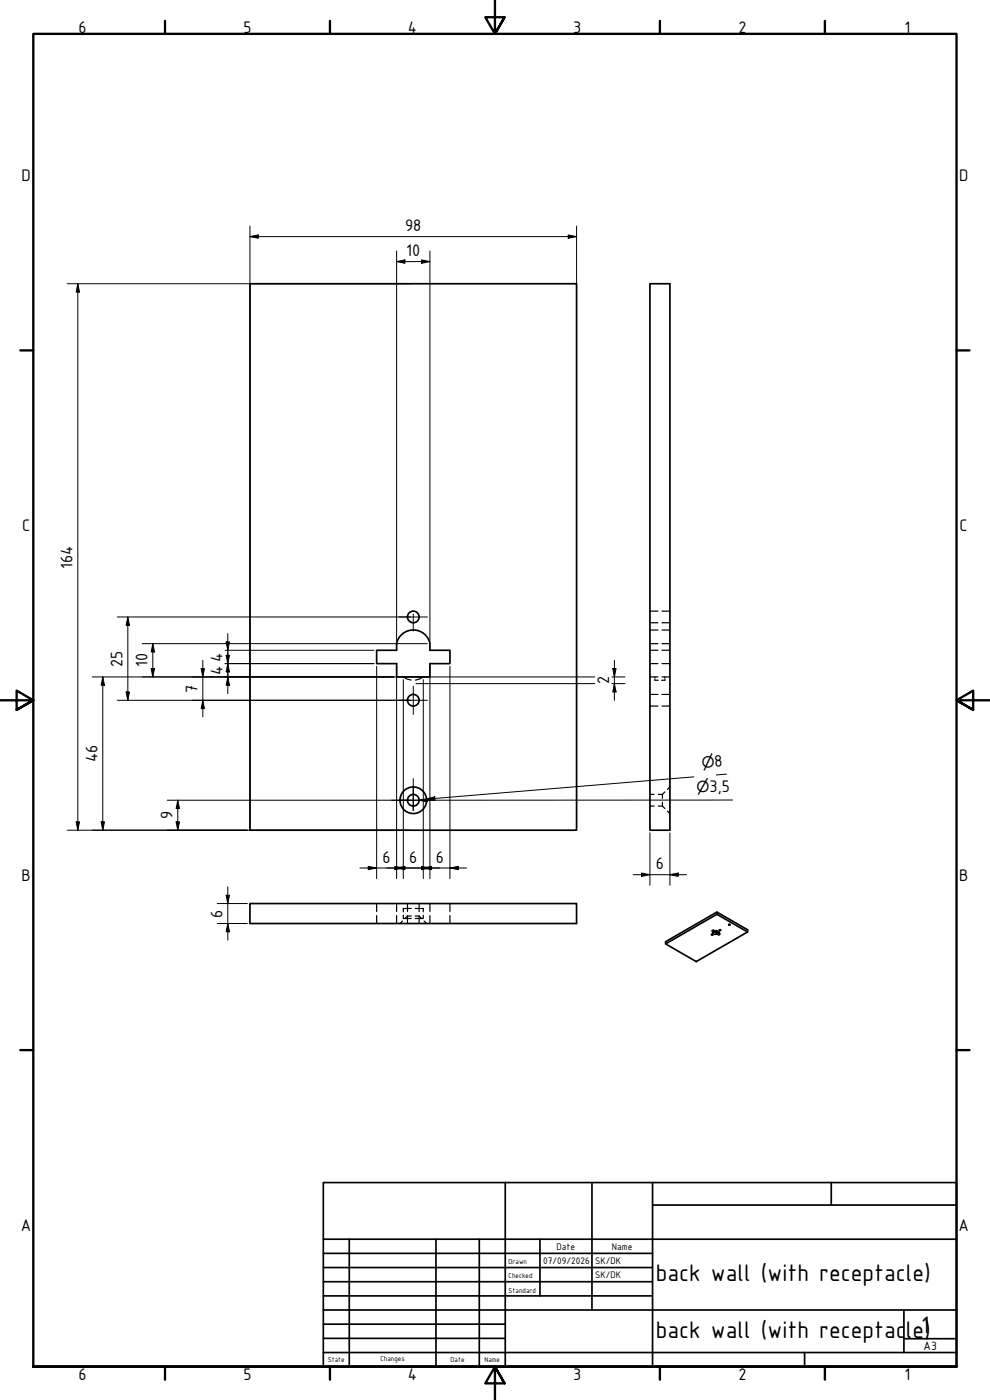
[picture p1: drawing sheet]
<svg xmlns="http://www.w3.org/2000/svg" width="297mm" height="420mm" viewBox="0 0 297 420" stroke-linecap="round" stroke-linejoin="round" font-family="sans-serif">
<!-- layer: Hidden (ISO) -->
<g fill="none" stroke="#000" stroke-width=".36">
<path d="M195 199.2h2.4M195 195.2h2.4M195 193.2h2.4M195 189.1h2.4M195 183.4h2.4M195 186.9h2.4M198.6 199.2h2.4M198.6 195.2h2.4M198.6 193.2h2.4M198.6 189.1h2.4M198.6 183.4h2.4M198.6 186.9h2.4"/>
<path d="M121 203.2l1.1 .6 1.3 .3M127 203.2l-1.1 .6-1.2 .3M195 203.2h2.4M195 208.4h2.4M195 211.9h2.4M196.5 203.2v.3M196.5 203.8v.4h1M198.6 203.2h2.4M198.6 208.4h2.4M198.6 211.9h2.4M199.5 203.2v.3M199.5 203.8v.4h-1"/>
<path d="M195 238.4h1.3M197.5 238.4h1.3M199.5 237.7l-.7 .7v1.2M201 236.2l-.7 .7M195 241.9h1.3M197.5 241.9h1.3M198.8 240.7v1.2M198.8 241.9l.7 .8M200.3 243.4l.7 .8M113 271.2v2.4M113 274.8v2.4M119 271.2v2.4"/>
<path d="M119 274.8v2.4M120.8 276.4l-.8 .8M121 274.7v1h2.4M122.3 271.2v2.4M122.3 274.8v2.4M123.4 272.6h-2.4v1.1M123.4 274.9h-1.1l-.8 .8M124.6 274.9h1.2l.7 .8M124.6 272.6h2.4v1.1M125.8 271.2v2.4M125.8 274.8v2.4M127 274.7v1h-2.4"/>
<path d="M127.3 276.4l.7 .8M129 271.2v2.4M129 274.8v2.4M135 271.2v2.4M135 274.8v2.4"/>
</g>
<!-- layer: Visible (ISO) -->
<g fill="none" stroke="#000" stroke-width=".51">
<path d="M75 85.2h98v164h-98zM195 85.2h6v164h-6zM113 195.2h6a5.1 5.1 0 0 1 5-6.1 5.1 5.1 0 0 1 5 6.1h6v4h-6v4h-10v-4h-6zM75 271.2h98v6h-98zM214.2 279.3v.4l-.6-.3 .4-.3 .5 .4 .4-.2 1 .5-.4 .2M214.9 279.7h-.1a.5 .5 0 0 0-.6 0 .5 .5 0 0 0-.2 .5l.9 .2M214.9 279.7v.7M215.1 279.6l-.2 .1M215.1 273.7v.7M215.5 279.8l-.4-.2v.6M215.5 279.6v.4l.5 .4-.3 .2M224.3 279.7v-.7l-9.2-5.3-15.4 8.9v.7"/>
<path d="M199.7 283.3l15.4-8.9 9.2 5.3-15.4 8.9zM215.1 280.2l-.2 .2M215.7 280.1v.5l-.6-.4"/>
<circle cx="124" cy="185.2" r="1.75"/>
<circle cx="124" cy="210.2" r="1.75"/>
<circle cx="124" cy="240.2" r="1.75"/>
<circle cx="124" cy="240.2" r="4"/>
<circle cx="216.1" cy="279.1" r=".19"/>
<circle cx="218.9" cy="277.5" r=".19"/>
<circle cx="213.7" cy="280.5" r=".19"/>
</g>
<!-- layer: Border (ISO) -->
<g fill="none" stroke="#000" stroke-width=".7">
<path d="M49.5 6.3v3.9M99 6.3v3.9M148.5 .1v10.1l-2.9-5h5.8l-2.9 5 2.9-5M198 6.3v3.9M247.5 6.3v3.9M6.1 105.2h3.9M287 105.2h3.9M0 210.2h10l-5-2.9v5.7l5-2.8-5 2.8M297 210.2h-10l5-2.9v5.7l-5-2.8 5 2.8M6.1 315.2h3.9M287 315.2h3.9M10 410.2v-400h277v400h-277h277"/>
<path d="M49.5 410.2v3.9M99 410.2v3.9M151.4 415.2l-2.9-5 2.9 5h-5.8l2.9-5v10M198 410.2v3.9M247.5 410.2v3.9"/>
</g>
<!-- layer: Title (ISO) -->
<g fill="none" stroke="#000" stroke-width=".51">
<path d="M97 354.9h190v55.3h-190zM151.6 354.9v55.3M177.6 354.9v38.2M195.8 354.9v55.3M249.4 354.9v6.8M97 376.2h98.8M97 371.9h190M104.8 371.9v38.3M130.8 371.9v38.3M143.8 371.9v38.3M162 371.9v17M195.8 361.7h91.2"/>
<path d="M97 380.4h98.8M97 384.7h98.8M97 388.9h98.8M97 393.1h190M97 397.4h54.6M271.2 393.1v12.8M97 405.9h190M97 401.7h54.6M241.4 405.9v4.3M271.2 401.8h15.8"/>
</g>
<!-- layer: Center Mark (ISO) -->
<path d="M119.7 185.2h8.5M124 184.3v5.1M119.7 210.2h8.5M124 205.9v8.5M124 233.7v9.6v-7.4M117.5 240.2h13M119.7 240.2h8.5" fill="none" stroke="#000" stroke-width=".3"/>
<!-- layer: Dimension (ISO) -->
<g fill="none" stroke="#000" stroke-width=".3">
<path d="M75 71l2.5-.5v1zM75 71h98M75 67.8v180.5M119 78.5l2.5-.5v1zM119 78.5h10M119 75.3v117.1M126.5 78l2.5 .5-2.5 .5zM129 75.3v117.1M170.5 70.5l2.5 .5-2.5 .5zM173 67.8v180.5M20.2 85.2h103M23.3 85.2l.6 2.5h-1z"/>
<path d="M23.3 85.2v164M35.2 185.2h88M38.4 185.2l.4 2.5h-1zM38.4 185.2v25M42.7 193.2h85.5M45.8 193.2l.6 2.5h-1zM45.8 193.2v10M60.9 198.2v17M67.5 195.2h44.7M67.5 199.2h44.7M67.9 192.7h1l-.6 2.5zM67.9 196.7h1l-.6 2.5z"/>
<path d="M68.3 199.2l.6 2.5h-1zM68.3 190.2v18M113 200v63.7M119 200v63.7M129 200v63.7M135 200v63.7M184.3 198.2v12M27.7 203.2h150.8M30.8 203.2l.5 2.5h-.9zM30.8 203.2v46M35.2 210.2h88M37.8 207.7h1l-.4 2.5z"/>
<path d="M45.4 200.7h1l-.6 2.5zM60.3 200.7h1l-.4 2.5zM60.9 210.2l.4 2.5h-1zM68.3 203.2l.6 2.5h-1zM121 204v59.7M124.8 205.2h53.7M127 204v59.7M183.6 203.2h3.9M183.6 205.2h3.9M183.9 200.7h.9l-.5 2.5zM184.3 205.2l.5 2.5h-.9zM128 239.8l2.4-.7 .1 1z"/>
<path d="M208.2 233.2l-80.2 6.6M218 232.3l-3.1 .3M20.2 249.2h103M22.9 246.7h1l-.6 2.5zM30.4 246.7h.9l-.5 2.5zM50.2 240.2h73M52.9 246.7h.9l-.5 2.5zM53.3 240.2l.5 2.5h-.9zM53.3 240.2v9M125.8 240.2l2.4-.6v1.1zM195 250v15.7M201 250v15.7"/>
<path d="M219.8 240.1l-94 .1M65.2 277.2h9M65.2 271.2h9M67.9 268.7h1l-.6 2.5zM68.3 277.2l.6 2.5h-1zM68.3 266.1v16.1M108 260.5h32M110.5 260l2.5 .5-2.5 .5zM118.5 260l2.5 .5-2.5 .5zM119 260.5l2.5-.5v1zM126.5 260l2.5 .5-2.5 .5zM127 260.5l2.5-.5v1z"/>
<path d="M135 260.5l2.5-.5v1zM190 262.5h16M192.5 262l2.5 .5-2.5 .5zM201 262.5l2.5-.5v1z"/>
</g>
<g fill="#000">
<path d="M75 71l2.5-.5v1zM119 78.5l2.5-.5v1zM126.5 78l2.5 .5-2.5 .5zM170.5 70.5l2.5 .5-2.5 .5zM23.3 85.2l.6 2.5h-1zM38.4 185.2l.4 2.5h-1zM45.8 193.2l.6 2.5h-1zM67.9 192.7h1l-.6 2.5zM67.9 196.7h1l-.6 2.5zM30.8 203.2l.5 2.5h-.9zM37.8 207.7h1l-.4 2.5zM45.4 200.7h1l-.6 2.5z"/>
<path d="M60.3 200.7h1l-.4 2.5zM60.9 210.2l.4 2.5h-1zM68.3 199.2l.6 2.5h-1zM68.3 203.2l.6 2.5h-1zM183.9 200.7h.9l-.5 2.5zM184.3 205.2l.5 2.5h-.9zM125.8 240.2l2.4-.6v1.1zM128 239.8l2.4-.7 .1 1zM22.9 246.7h1l-.6 2.5zM30.4 246.7h.9l-.5 2.5zM52.9 246.7h.9l-.5 2.5zM53.3 240.2l.5 2.5h-.9z"/>
<path d="M67.9 268.7h1l-.6 2.5zM68.3 277.2l.6 2.5h-1zM110.5 260l2.5 .5-2.5 .5zM118.5 260l2.5 .5-2.5 .5zM119 260.5l2.5-.5v1zM126.5 260l2.5 .5-2.5 .5zM127 260.5l2.5-.5v1zM135 260.5l2.5-.5v1zM192.5 262l2.5 .5-2.5 .5zM201 262.5l2.5-.5v1z"/>
</g>
<g font-size="7.7">
<text x="196.8" y="384.5">back wall (with receptacle)</text>
<text x="196.8" y="401.5">back wall (with receptac</text>
<text x="271.8" y="401.5">le1)</text>
</g>
<g font-size="5.4">
<text x="23.5" y="9.8">6</text>
<text x="73" y="9.8">5</text>
<text x="122.3" y="9.8">4</text>
<text x="172" y="9.8">3</text>
<text x="221.5" y="9.8">2</text>
<text x="271.4" y="9.8">1</text>
<text x="6.5" y="54.4">D</text>
<text x="287.8" y="54.4">D</text>
<text x="121.6" y="69.4">98</text>
<text x="121.9" y="76.9">10</text>
<text x="6.6" y="159.4">C</text>
<text x="287.9" y="159.4">C</text>
<text x="21.8" y="170.7" transform="rotate(-90 21.8 170.7)">164</text>
<text x="36.7" y="200.1" transform="rotate(-90 36.7 200.1)">25</text>
<text x="44.3" y="200.3" transform="rotate(-90 44.3 200.3)">10</text>
<text x="66.8" y="202.6" transform="rotate(-90 66.8 202.6)">4</text>
<text x="66.8" y="198.6" transform="rotate(-90 66.8 198.6)">4</text>
<text x="59.2" y="207.9" transform="rotate(-90 59.2 207.9)">7</text>
<text x="182.8" y="205.4" transform="rotate(-90 182.8 205.4)">2</text>
<text x="29.3" y="228.8" transform="rotate(-90 29.3 228.8)">46</text>
<text x="214.5" y="230.1" transform="rotate(-5 214.5 230.1)">8</text>
<text x="212.9" y="237.6">3,5</text>
<text x="51.8" y="245.9" transform="rotate(-90 51.8 245.9)">9</text>
<text x="114.8" y="258.9">6</text>
<text x="122.8" y="258.9">6</text>
<text x="130.8" y="258.9">6</text>
<text x="196.8" y="260.9">6</text>
<text x="6.5" y="264.4">B</text>
<text x="287.8" y="264.4">B</text>
<text x="66.8" y="275.4" transform="rotate(-90 66.8 275.4)">6</text>
<text x="6.3" y="369.4">A</text>
<text x="287.6" y="369.4">A</text>
<text x="23.5" y="414.1">6</text>
<text x="73" y="414.1">5</text>
<text x="122.3" y="414.1">4</text>
<text x="172" y="414.1">3</text>
<text x="221.5" y="414.1">2</text>
<text x="271.4" y="414.1">1</text>
</g>
<g font-size="4.6">
<text x="210.6" y="230.5" transform="rotate(-5 210.6 230.5)">⌀</text>
<text x="209" y="237.6">⌀</text>
</g>
<text font-size="3.9" x="277.1" y="405.1">A3</text>
<g font-size="3.1">
<text x="167" y="375.2">Date</text>
<text x="183.6" y="375.2">Name</text>
<text x="163" y="379.4">07/09/2026</text>
<text x="178.6" y="379.4">SK/DK</text>
<text x="178.6" y="383.7">SK/DK</text>
</g>
<g font-size="2.3">
<text x="152.6" y="379.4">Drawn</text>
<text x="152.6" y="383.7">Checked</text>
<text x="152.6" y="387.9">Standard</text>
<text x="98.3" y="408.8">State</text>
<text x="114.1" y="408.6">Changes</text>
<text x="135.2" y="408.8">Date</text>
<text x="145.4" y="408.8">Name</text>
</g>
</svg>
